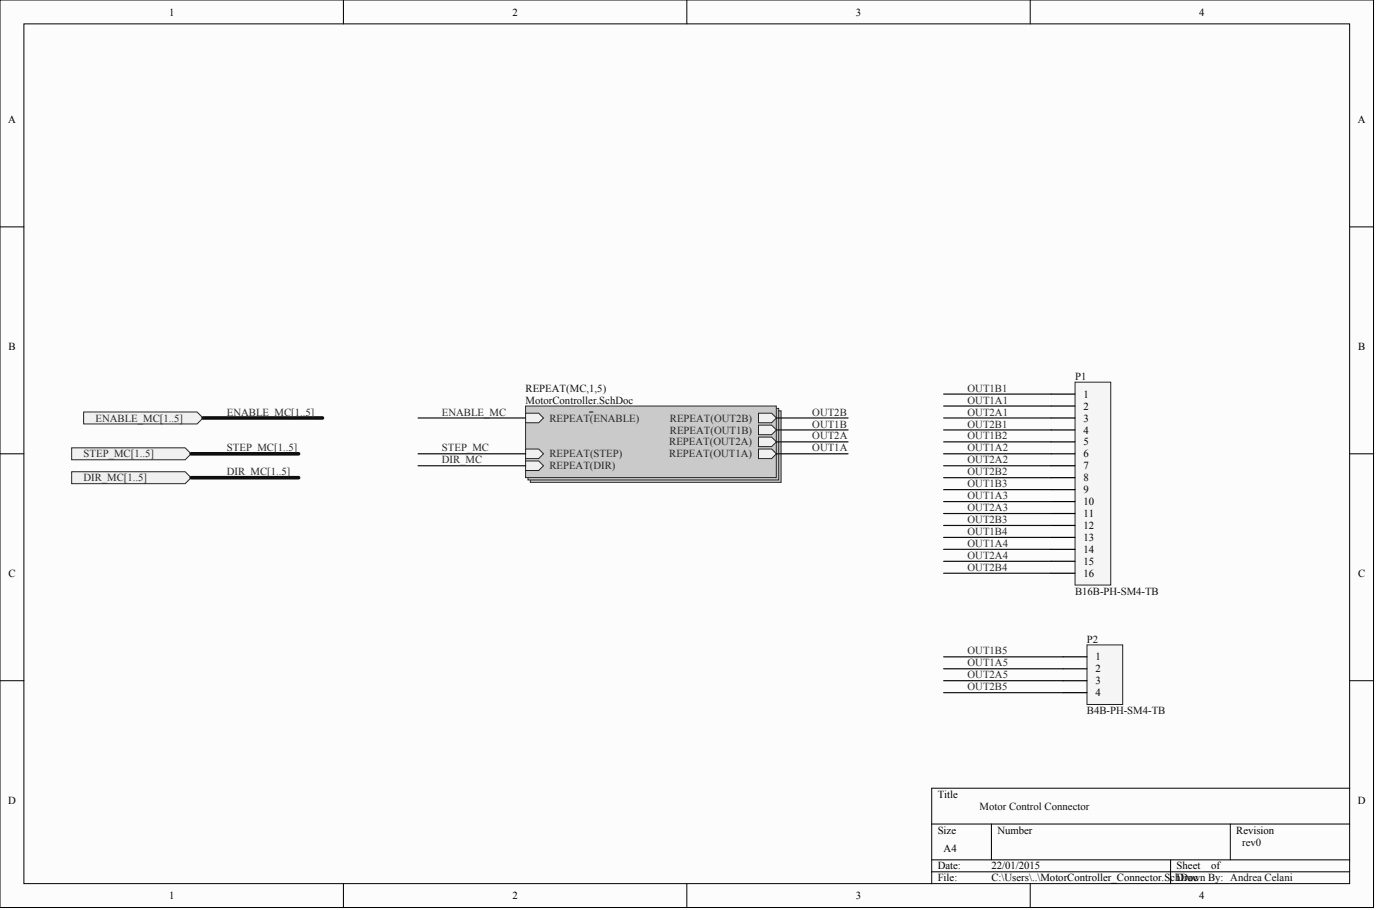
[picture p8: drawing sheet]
<svg xmlns="http://www.w3.org/2000/svg" width="979mm" height="636mm" viewBox="0 0 979 636" stroke-linecap="round" stroke-linejoin="round" font-family="sans-serif">
<g fill="#fcfcfc" stroke="#000" stroke-width=".7">
<path d="M0 0h960v634h-960z"/>
<path d="M17 17h926v600h-926z"/>
</g>
<g fill="none" stroke="#000" stroke-width=".7">
<path d="M240 0v17M480 0v17M720 0v17M0 159h17M943 159h17M0 317h17M943 317h17M0 476h17M943 476h17M943 551h-292v66M651 576h292M693 576v25"/>
<path d="M860 576v25M240 617v17M480 617v17M651 601h292M651 609h292M720 617v17M818 601v16"/>
</g>
<g fill="#f0f0f0" stroke="#262626" stroke-width=".7">
<path d="M50 313h79l5 4-5 4h-79z" fill-rule="evenodd"/>
<path d="M50 330h79l5 4-5 4h-79z" fill-rule="evenodd"/>
</g>
<g fill="#cacaca" stroke="#262626" stroke-width=".7">
<path d="M371 287h175v50h-175z"/>
<path d="M369 285h175v50h-175z"/>
<path d="M367 284h176v50h-176z"/>
</g>
<g fill="#f0f0f0" stroke="#262626" stroke-width=".7">
<path d="M367 314h10l3 3-3 3h-10z" fill-rule="evenodd"/>
<path d="M367 322h10l3 3-3 4h-10z" fill-rule="evenodd"/>
<path d="M367 289h10l3 3-3 3h-10z" fill-rule="evenodd"/>
</g>
<path d="M412 288h2" fill="none" stroke="#262626" stroke-width=".83"/>
<g fill="#f0f0f0" stroke="#262626" stroke-width=".7">
<path d="M530 289h9l4 3-4 3h-9z" fill-rule="evenodd"/>
<path d="M530 297h9l4 3-4 4h-9z" fill-rule="evenodd"/>
<path d="M530 305h9l4 4-4 3h-9z" fill-rule="evenodd"/>
<path d="M530 314h9l4 3-4 3h-9z" fill-rule="evenodd"/>
</g>
<path d="M760 451h25v41h-25z" fill="#f5f5f5" stroke="#262626" stroke-width=".7"/>
<path d="M743 459h17M743 467h17M743 476h17M743 484h17" fill="none" stroke="#000" stroke-width=".83"/>
<path d="M292 292h75" fill="none" stroke="#0e0e0e" stroke-width=".83"/>
<path d="M58 288h80l4 4-4 4h-80z" fill-rule="evenodd" fill="#f0f0f0" stroke="#262626" stroke-width=".7"/>
<path d="M543 292h50M292 317h75M543 300h50M543 309h50M543 317h50M292 325h75" fill="none" stroke="#0e0e0e" stroke-width=".83"/>
<path d="M142 292h83M134 317h75M134 334h75" fill="none" stroke="#0e0e0e" stroke-width="2.5"/>
<path d="M751 267h25v142h-25z" fill="#f5f5f5" stroke="#262626" stroke-width=".7"/>
<g fill="none" stroke="#000" stroke-width=".83">
<path d="M735 275h16M735 284h16M735 292h16M735 300h16M735 309h16M735 317h16M735 325h16M735 334h16M735 342h16M735 350h16M735 359h16M735 367h16"/>
<path d="M735 375h16M735 384h16M735 392h16M735 400h16"/>
</g>
<g fill="none" stroke="#0e0e0e" stroke-width=".83">
<path d="M660 275h75M660 284h75M660 292h75M660 300h75M660 309h75M660 317h75M660 325h75M660 334h75M660 342h75M660 350h75M660 359h75M660 367h75"/>
<path d="M660 375h75M660 384h75M660 392h75M660 400h75M660 459h83M660 476h83M660 467h83M660 484h83"/>
</g>
<g font-size="7.5">
<text x="118" y="11">1</text>
<text x="358" y="11">2</text>
<text x="598" y="11">3</text>
<text x="838" y="11">4</text>
<text x="6" y="86">A</text>
<text x="949" y="86">A</text>
<text x="6" y="244">B</text>
<text x="949" y="244">B</text>
<text x="757" y="278">1</text>
<text x="757" y="286">2</text>
<text x="757" y="294">3</text>
<text x="757" y="303">4</text>
<text x="757" y="311">5</text>
<text x="757" y="320">6</text>
<text x="757" y="328">7</text>
<text x="757" y="336">8</text>
<text x="757" y="345">9</text>
<text x="757" y="353">10</text>
<text x="757" y="361">11</text>
<text x="757" y="370">12</text>
<text x="757" y="378">13</text>
<text x="757" y="386">14</text>
<text x="757" y="395">15</text>
<text x="6" y="403">C</text>
<text x="757" y="403">16</text>
<text x="949" y="403">C</text>
<text x="766" y="461">1</text>
<text x="766" y="470">2</text>
<text x="766" y="478">3</text>
<text x="766" y="486">4</text>
<text x="655" y="557">Title</text>
<text x="6" y="561">D</text>
<text x="949" y="561">D</text>
<text x="655" y="582">Size</text>
<text x="697" y="582">Number</text>
<text x="864" y="582">Revision</text>
<text x="660" y="595">A4</text>
<text x="655" y="607">Date:</text>
<text x="693" y="607">22/01/2015</text>
<text x="822" y="607">Sheet</text>
<text x="847" y="607">of</text>
<text x="655" y="616">File:</text>
<text x="693" y="616">C:\Users\..\MotorController_Connector.SchDoc</text>
<text x="822" y="616">Drawn By: Andrea Celani</text>
<text x="118" y="628">1</text>
<text x="358" y="628">2</text>
<text x="598" y="628">3</text>
<text x="838" y="628">4</text>
</g>
<g font-size="7.5" fill="#0e0e0e">
<text x="751" y="265">P1</text>
<text x="367" y="274">REPEAT(MC,1,5)</text>
<text x="367" y="282">MotorController.SchDoc</text>
<text x="751" y="415">B16B-PH-SM4-TB</text>
<text x="760" y="449">P2</text>
<text x="760" y="499">B4B-PH-SM4-TB</text>
<text x="685" y="566">Motor Control Connector</text>
<text x="868" y="591">rev0</text>
</g>
<g font-size="7.5" fill="#262626">
<text x="676" y="274">OUT1B1</text>
<text x="676" y="282">OUT1A1</text>
<text x="159" y="290">ENABLE_MC[1..5]</text>
<text x="309" y="290">ENABLE_MC</text>
<text x="568" y="290">OUT2B</text>
<text x="676" y="290">OUT2A1</text>
<text x="67" y="294">ENABLE_MC[1..5]</text>
<text x="384" y="294">REPEAT(ENABLE)</text>
<text x="468" y="294">REPEAT(OUT2B)</text>
<text x="568" y="299">OUT1B</text>
<text x="676" y="299">OUT2B1</text>
<text x="468" y="303">REPEAT(OUT1B)</text>
<text x="468" y="311">REPEAT(OUT2A)</text>
<text x="568" y="307">OUT2A</text>
<text x="676" y="307">OUT1B2</text>
<text x="159" y="315">STEP_MC[1..5]</text>
<text x="309" y="315">STEP_MC</text>
<text x="568" y="315">OUT1A</text>
<text x="676" y="315">OUT1A2</text>
<text x="58" y="320">STEP_MC[1..5]</text>
<text x="309" y="324">DIR_MC</text>
<text x="384" y="320">REPEAT(STEP)</text>
<text x="468" y="320">REPEAT(OUT1A)</text>
<text x="676" y="324">OUT2A2</text>
<text x="384" y="328">REPEAT(DIR)</text>
<text x="159" y="332">DIR_MC[1..5]</text>
<text x="676" y="332">OUT2B2</text>
<text x="58" y="336">DIR_MC[1..5]</text>
<text x="676" y="340">OUT1B3</text>
<text x="676" y="349">OUT1A3</text>
<text x="676" y="357">OUT2A3</text>
<text x="676" y="365">OUT2B3</text>
<text x="676" y="374">OUT1B4</text>
<text x="676" y="382">OUT1A4</text>
<text x="676" y="390">OUT2A4</text>
<text x="676" y="399">OUT2B4</text>
<text x="676" y="457">OUT1B5</text>
<text x="676" y="466">OUT1A5</text>
<text x="676" y="474">OUT2A5</text>
<text x="676" y="482">OUT2B5</text>
</g>
</svg>
